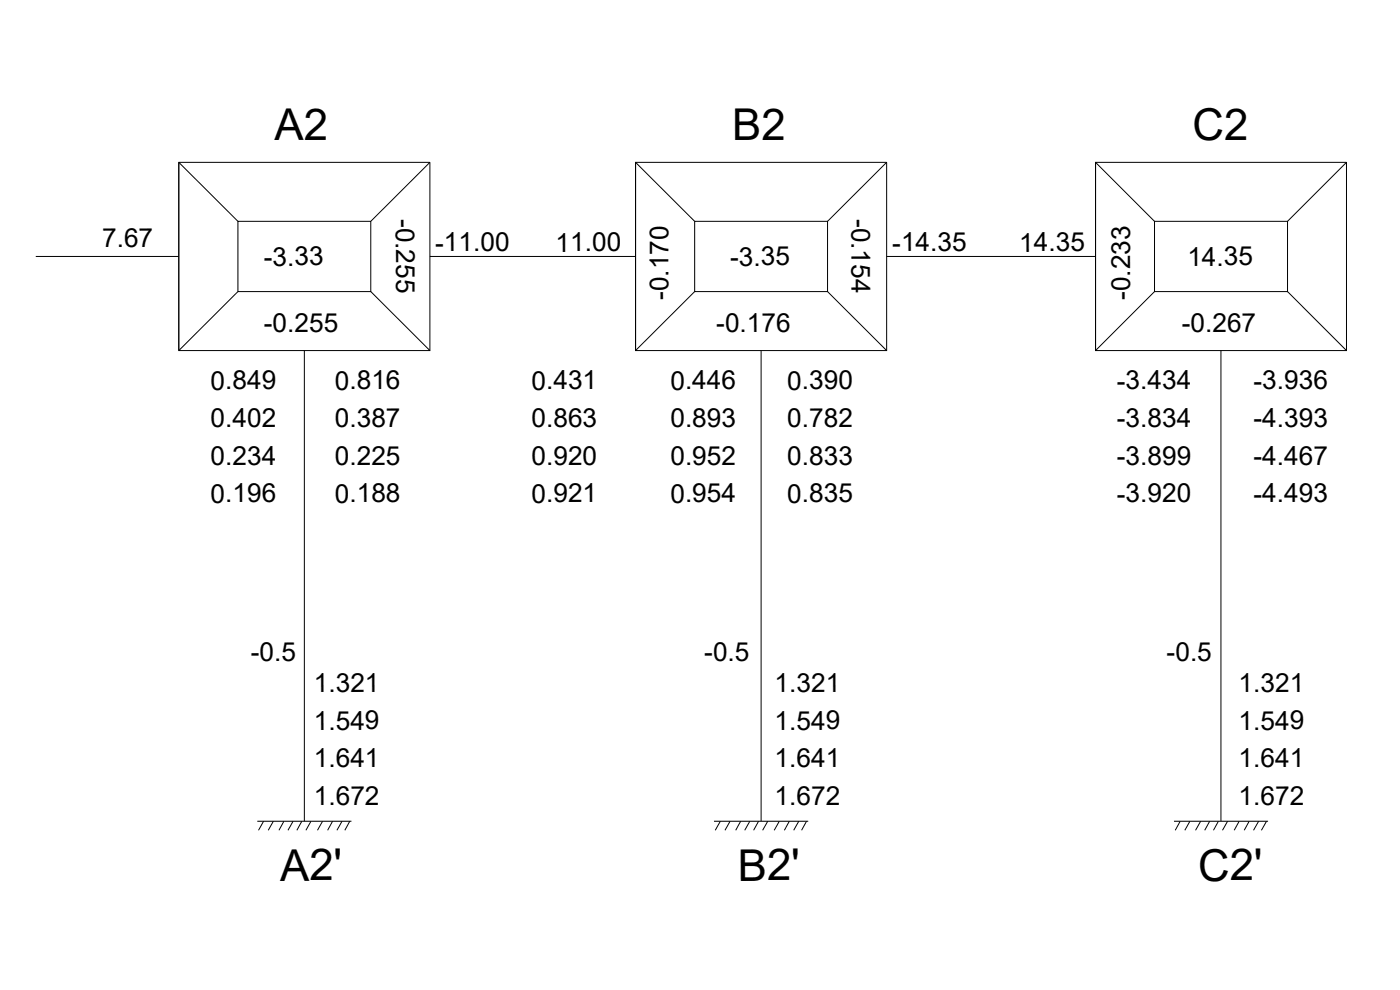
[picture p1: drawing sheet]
<svg xmlns="http://www.w3.org/2000/svg" width="420mm" height="297mm" viewBox="0 0 420 297" stroke-linecap="round" stroke-linejoin="round" font-family="sans-serif">
<!-- layer: 0 -->
<g fill="none" stroke="#000" stroke-width=".3">
<path d="M53.7 48.7h75.3v56.5h-75.3zM129 48.7l-17.7 17.7M190.7 48.7h75.4v56.5h-75.4zM266.1 48.7l-17.7 17.7M328.8 48.7h75.3v56.5h-75.3zM404.1 48.7l-17.7 17.7M10.7 76.9h43M71.4 66.4h39.9v21.1h-39.9zM71.4 66.4l-17.7-17.7v56.5l17.7-17.7M129 76.9h61.7M208.5 66.4h39.9v21.1h-39.9zM208.5 66.4l-17.8-17.7v56.5l17.8-17.7"/>
<path d="M266.1 76.9h62.7M346.5 66.4h39.9v21.1h-39.9zM346.5 66.4l-17.7-17.7v56.5l17.7-17.7M111.3 87.5l17.7 17.7M248.4 87.5l17.7 17.7M386.4 87.5l17.7 17.7M91.3 105.2v141.2M228.4 105.2v141.2M366.4 105.2v141.2M77.2 246.4h28.3M79.1 246.4l-1.5 2.7M82 246.4l-1.5 2.7"/>
<path d="M85.2 246.4l-1.5 2.7M88 246.4l-1.6 2.7M90.6 246.4l-1.5 2.7M93.3 246.4l-1.5 2.7M96.8 246.4l-1.5 2.7M99.8 246.4l-1.5 2.7M102.6 246.4l-1.5 2.7M105 246.4l-1.5 2.7M214.3 246.4h28.3M216.2 246.4l-1.5 2.7M219.1 246.4l-1.5 2.7M222.3 246.4l-1.5 2.7"/>
<path d="M225 246.4l-1.5 2.7M227.7 246.4l-1.5 2.7M230.4 246.4l-1.5 2.7M233.9 246.4l-1.5 2.7M236.9 246.4l-1.5 2.7M239.7 246.4l-1.5 2.7M242 246.4l-1.4 2.7M352.3 246.4h28.3M354.2 246.4l-1.5 2.7M357.1 246.4l-1.5 2.7M360.3 246.4l-1.5 2.7M363 246.4l-1.4 2.7"/>
<path d="M365.7 246.4l-1.5 2.7M368.4 246.4l-1.5 2.7M371.9 246.4l-1.5 2.7M374.9 246.4l-1.5 2.7M377.7 246.4l-1.5 2.7M380.1 246.4l-1.5 2.7"/>
</g>
<g font-size="13.2">
<text x="82.4" y="41.9">A2</text>
<text x="219.7" y="41.9">B2</text>
<text x="357.9" y="41.9">C2</text>
<text x="84.1" y="264.2">A2'</text>
<text x="221.4" y="264.2">B2'</text>
<text x="359.6" y="264.2">C2'</text>
</g>
<g font-size="7.9">
<text x="118.8" y="65.6" transform="rotate(90 118.8 65.6)">-0.255</text>
<text x="255.5" y="65.6" transform="rotate(90 255.5 65.6)">-0.154</text>
<text x="30.6" y="74">7.67</text>
<text x="130.6" y="75.5">-11.00</text>
<text x="166.7" y="75.5">11.00</text>
<text x="267.8" y="75.5">-14.35</text>
<text x="305.9" y="75.5">14.35</text>
<text x="79.2" y="79.7">-3.33</text>
<text x="219.1" y="79.7">-3.35</text>
<text x="356.3" y="79.7">14.35</text>
<text x="200.6" y="90" transform="rotate(-90 200.6 90)">-0.170</text>
<text x="339.2" y="90" transform="rotate(-90 339.2 90)">-0.233</text>
<text x="79.2" y="99.6">-0.255</text>
<text x="215" y="99.6">-0.176</text>
<text x="354.7" y="99.6">-0.267</text>
<text x="63.2" y="116.9">0.849</text>
<text x="100.5" y="116.9">0.816</text>
<text x="159.5" y="116.9">0.431</text>
<text x="201.2" y="116.9">0.446</text>
<text x="236.2" y="116.9">0.390</text>
<text x="335.2" y="116.9">-3.434</text>
<text x="376.2" y="116.9">-3.936</text>
<text x="63.2" y="128.2">0.402</text>
<text x="100.5" y="128.2">0.387</text>
<text x="159.5" y="128.2">0.863</text>
<text x="201.2" y="128.2">0.893</text>
<text x="236.2" y="128.2">0.782</text>
<text x="335.2" y="128.2">-3.834</text>
<text x="376.2" y="128.2">-4.393</text>
<text x="63.2" y="139.5">0.234</text>
<text x="100.5" y="139.5">0.225</text>
<text x="159.5" y="139.5">0.920</text>
<text x="201.2" y="139.5">0.952</text>
<text x="236.2" y="139.5">0.833</text>
<text x="335.2" y="139.5">-3.899</text>
<text x="376.2" y="139.5">-4.467</text>
<text x="63.2" y="150.8">0.196</text>
<text x="100.5" y="150.8">0.188</text>
<text x="159.5" y="150.8">0.921</text>
<text x="201.2" y="150.8">0.954</text>
<text x="236.2" y="150.8">0.835</text>
<text x="335.2" y="150.8">-3.920</text>
<text x="376.2" y="150.8">-4.493</text>
<text x="75.3" y="198.3">-0.5</text>
<text x="211.4" y="198.3">-0.5</text>
<text x="350.1" y="198.3">-0.5</text>
<text x="94.2" y="207.6">1.321</text>
<text x="232.5" y="207.6">1.321</text>
<text x="371.7" y="207.6">1.321</text>
<text x="94.2" y="218.9">1.549</text>
<text x="232.5" y="218.9">1.549</text>
<text x="371.7" y="218.9">1.549</text>
<text x="94.2" y="230.2">1.641</text>
<text x="232.5" y="230.2">1.641</text>
<text x="371.7" y="230.2">1.641</text>
<text x="94.2" y="241.5">1.672</text>
<text x="232.5" y="241.5">1.672</text>
<text x="371.7" y="241.5">1.672</text>
</g>
</svg>
